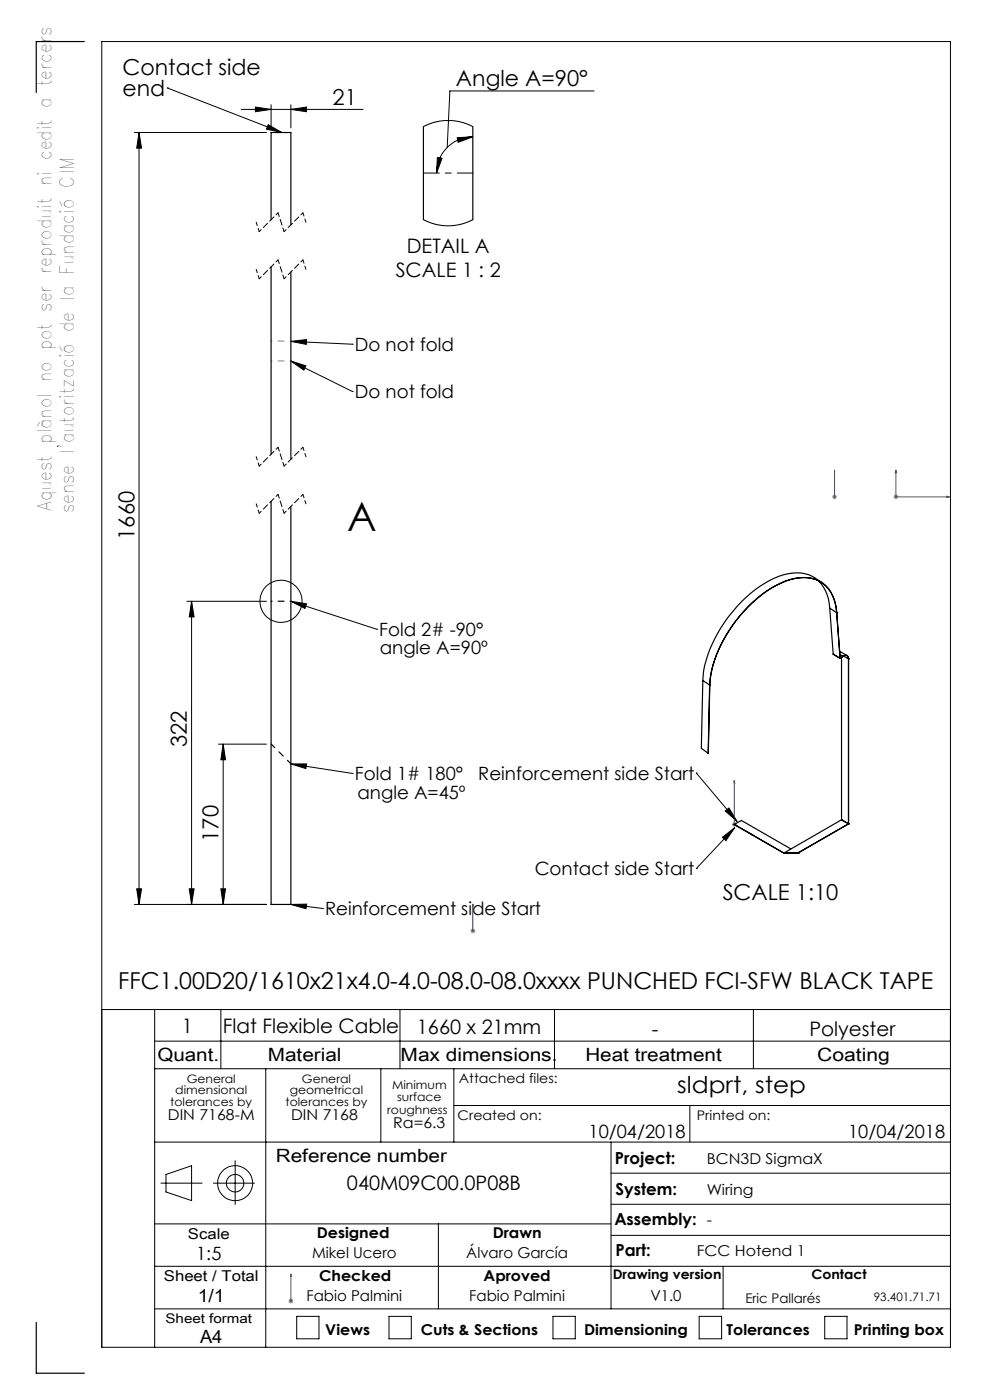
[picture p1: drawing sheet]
<svg xmlns="http://www.w3.org/2000/svg" width="210mm" height="297mm" viewBox="0 0 210 297" stroke-linecap="round" stroke-linejoin="round" font-family="sans-serif">
<g fill="none" stroke="#000" stroke-width=".21">
<path d="M21.6 8.8h180v277h-180zM35.5 18.7h.1M35.5 18.7l24.3 9.4M126 19.3h-30.6l-.5 12M28.5 28.1h28M29.5 28.1v163.8M29.5 28.1l.5 3.3h-1zM51.2 23.2h25.8M54.2 22.7l3.3 .5-3.3 .5zM56.9 26.5l2.9 1.6-3.3-.7zM57.5 22.2v4.9M61.7 23.2l3.3-.5v1z"/>
<path d="M61.7 22.2v4.9M92.8 33.4l1 .2-1.2 3.1zM97 29.2l3.3-.2-3.1 1.2zM100.3 29a7.7 7.7 0 0 0-7.7 7.7M61.7 72.4l3.3-.4v1.1zM61.7 76.6l3.2 1-.4 .9zM61.7 72.4l13 .6M61.7 76.6l13 6.4M74.7 73h.1M74.7 83h.1M39.7 127.6h16.8M40.6 127.6v64.3"/>
<path d="M40.6 127.6l.6 3.3h-1.1zM61.7 127.6l3.3 .5-.3 1zM61.7 127.6l18.2 5.9M79.9 133.5h.1M46.4 157.9h10.1M47.3 157.9v34M47.3 157.9l.5 3.3h-1zM61.7 162.1h3.4l-.2 1zM61.7 162.1l13 2M74.7 164.1h.1M147.7 164h.1M147.7 164l8.7 10.3"/>
<path d="M153.2 177.6l2.7-2-1.9 2.7zM153.8 172l.8-.6 1.8 2.9zM155.9 175.6l-8.2 8.7M28.5 191.9h28M29 188.6h1l-.5 3.3zM40.1 188.6h1.1l-.6 3.3zM46.8 188.6h1l-.5 3.3zM61.7 191.9l3.4-.1-.2 1zM61.7 191.9l6.7 .8M68.4 192.7h.1M147.7 184.3h.1M21.6 214.2h180"/>
<path d="M32.8 214.2v71.6M46.8 214.2v12.5M84.8 214.2v12.5M117.6 214.2v12.5M159.8 214.2v12.5M32.8 220.9h168.8M32.8 226.7h168.8M56.4 226.7v59.1M80.8 226.7v15.6M96.3 226.7v15.6M96.3 234.5h105.3M146.3 234.5v7.8"/>
<path d="M32.8 259.6h96.8M32.8 242.3h168.8M34.1 251h8.8M35.2 249.2l5.4-1.9v7.4l-5.4-1.8zM45.3 251h8.7M49.9 246.2v9.3M93 259.6v18.1M129.6 242.3v35.4M129.6 255.5h72M129.6 248.9h72M32.8 268.6h168.8M62.9 279.3h4.8v4.7h-4.8z"/>
<path d="M82.5 279.3h4.7v4.7h-4.7zM117.3 279.3h4.7v4.7h-4.7zM129.6 262.1h72M148.3 279.3h4.8v4.7h-4.8zM153.4 268.6v9.1M174.9 279.3h4.8v4.7h-4.8zM201.6 277.7h-168.8"/>
<circle cx="59.6" cy="127.6" r="4.5"/>
<circle cx="49.9" cy="251" r="1.87"/>
<circle cx="49.9" cy="251" r="3.7"/>
</g>
<g fill="none" stroke="#00f" stroke-width=".21">
<path d="M177 99.7v.6v-.6M177 99.7v5.7M190 99.7l.2 .6h-.3zM190 99.7v5.7h11.4M177 105.3v.2zM177 105.4h.1M200.8 105.3l.6 .1-.6 .1zM155.8 165.6l.1 .5-.2-.1zM155.8 165.6v9.3l4 2.3M159.4 176.9l.4 .3-.4-.1zM100.3 191.8v.6v-.6M100.3 197.3v.3z"/>
<path d="M100.3 197.5h.1M100.3 191.8v5.7M61.7 270.3v.6v-.6M61.7 275.9v.3zM61.7 276h.1M61.7 270.3v5.7"/>
</g>
<g fill="none" stroke="#808080" stroke-width=".21">
<path d="M176.5 105.4h1M176.7 105.1l.7 .7M177 104.9v1M177.4 105.1l-.7 .7M189.5 105.4h1M189.7 105.1l.7 .7M190 104.9v1M190.4 105.1l-.7 .7M155.3 174.9h1M155.4 174.6l.7 .7M155.8 174.4v1M156.1 174.6l-.7 .7"/>
<path d="M99.8 197.5h1M99.9 197.1l.8 .7M100.3 197v1M100.7 197.1l-.8 .7M61.2 276h1M61.3 275.7l.8 .7M61.7 275.5v1M62.1 275.7l-.8 .7"/>
</g>
<path d="M55 59.1l-.7-2M55 49.1l-.7-2M64.9 57.1l-.6-2M64.9 47.1l-.6-2M55 98.9l-.7-2M64.9 96.9l-.6-2M55 108.9l-.7-2M64.9 106.9l-.6-2" fill="none" stroke="#000" stroke-width=".21" stroke-dasharray="1.3 .6" stroke-dashoffset=".5"/>
<path d="M59 55.1l-4 4M59 45.1l-4 4M64.3 55.1l-4 4M64.3 45.1l-4 4M59 94.9l-4 4M64.3 94.9l-4 4M59 104.9l-4 4M64.3 104.9l-4 4" fill="none" stroke="#000" stroke-width=".21" stroke-dasharray="1.3 .6" stroke-dashoffset=".7"/>
<path d="M60.3 59.1l-1.3-4M60.3 49.1l-1.3-4M60.3 98.9l-1.3-4M60.3 108.9l-1.3-4" fill="none" stroke="#000" stroke-width=".21" stroke-dasharray="1.3 .6" stroke-dashoffset=".4"/>
<path d="M61.7 162l-4.2-4.2" fill="none" stroke="#808080" stroke-width=".21" stroke-dasharray="15.2 1.3 1.3 1.3" stroke-dashoffset="14.2"/>
<path d="M61.7 72.4l-4.2-.1M61.7 76.6h-4.2M61.7 127.5h-4.2" fill="none" stroke="#808080" stroke-width=".21" stroke-dasharray="15.2 1.3 1.3 1.3" stroke-dashoffset="15"/>
<path d="M89.8 36.7h10.5" fill="none" stroke="#000" stroke-width=".21" stroke-dasharray="15.2 1.3 1.3 1.3" stroke-dashoffset="11.9"/>
<path d="M17.9 8.8h-10.2v10.8M7.7 280.5v10.8h10.2" fill="none" stroke="#000" stroke-width=".25"/>
<path d="M57.5 157.8l4.2 4.2" fill="none" stroke="#000" stroke-width=".21" stroke-dasharray="15.2 1.3 1.3 1.3" stroke-dashoffset="14.2"/>
<path d="M61.7 127.5h-4.2" fill="none" stroke="#000" stroke-width=".21" stroke-dasharray="15.2 1.3 1.3 1.3" stroke-dashoffset="15"/>
<g fill="#000">
<path d="M56.9 26.5l2.9 1.6-3.3-.7zM61.7 127.6l3.3 .5-.3 1z"/>
<path d="M97 29.2l3.3-.2-3.1 1.2zM92.8 33.4l1 .2-1.2 3.1z"/>
<path d="M61.7 191.9l3.4-.1-.2 1zM61.7 72.4l3.3-.4v1.1zM61.7 162.1h3.4l-.2 1zM61.7 76.6l3.2 1-.4 .9zM153.2 177.6l2.7-2-1.9 2.7zM153.8 172l.8-.6 1.8 2.9z"/>
</g>
<g fill="#00f">
<path d="M100.3 191.8v.6zM100.3 197.3v.3z"/>
<path d="M61.7 270.3v.6zM61.7 275.9v.3z"/>
<path d="M177 99.7v.6zM177 105.3v.2zM190 99.7l-.1 .6h.3zM200.8 105.3v.2l.6-.1zM159.4 176.9l.4 .3-.4-.1zM155.8 165.6l.1 .5-.2-.1z"/>
</g>
<g fill="#000">
<path d="M61.7 23.2l3.3-.5v1zM54.2 22.7l3.3 .5-3.3 .5z"/>
<path d="M47.3 157.9l.5 3.3h-1zM46.8 188.6h1l-.5 3.3z"/>
<path d="M29 188.6h1l-.5 3.3zM29.5 28.1l.5 3.3h-1z"/>
<path d="M40.1 188.6h1.1l-.6 3.3zM40.6 127.6l.6 3.3h-1.1z"/>
</g>
<g fill="none" stroke="#000" stroke-width=".25">
<path d="M89.8 26.9v19.7M100.3 26.9v19.7M57.5 46.6v-18.5h4.2v19.6M57.5 56.6v39.8M61.7 57.7v39.7M57.5 106.4v85.5h4.2v-84.4M173.6 123.2a8.5 8.5 0 0 1 2.4 5.8M174.3 123.6a8.3 8.3 0 0 0-9-1.4 28.3 28.3 0 0 0-14.7 15.6l-.5 1.1a16.7 16.7 0 0 0-1 5.5M176 129l1.5 1M176 129l.7 9.8M176.7 138.8h.1M176.7 138.8l1.5 .9"/>
<path d="M177.5 130a7.2 7.2 0 0 0-5.2-7.3 11.6 11.6 0 0 0-8.6 2 29.3 29.3 0 0 0-13 18.6l-.2 2M177.5 130a7.5 7.5 0 0 0-4.4-7 10.3 10.3 0 0 0-8.4 1.2 28.9 28.9 0 0 0-13.9 19.1l-.2 2M177.5 130h.1M177.5 130l.7 9.7M178.1 138.2l1.6 .9M178.2 138.8l.6 .4M178.2 139.7h.1M178.2 139.6v.1M178.5 139.5v34.4M178.8 139.2h.1M178.8 139.2a.66 .66 0 0 1 .8-.1 .66 .66 0 0 1 .4 .7M178.8 139.2a.67 .67 0 0 1 .8-.1 .67 .67 0 0 1 .4 .7"/>
<path d="M178.8 139.2l-.6 .5M178.9 139.2l1.1 .6M180 139.8h.1M180 139.8v35M149.1 144.4l1.4 .9M149.1 144.4l-.3 14.3 1.4 1.1M150.2 159.8h.1M150.5 145.3l-.3 14.5M150.6 145.3h-.1M150.6 145.3l-.4 14.5M155.8 174.9h.1M155.8 174.9l1.5-.8 10.4 6"/>
<path d="M155.8 174.9l10.5 6.1M178.5 173.9h.1M178.5 173.9l1.5 .9M178.5 173.9l-12.2 7M180 174.8h.1M180 174.8l-10.7 6.1M166.3 181h.1M166.3 180.9v.1M166.3 180.9h.1M166.3 180.9h3M169.3 180.9h.1M169.3 180.9l-3 .1"/>
</g>
<path d="M89.8 26.9l2-.9 2.4-.4h1.7l1.5 .2 1.3 .3 1.6 .8M89.8 46.6l2.3 .9 2.4 .4h1.6l1.5-.3 2.7-1" fill="none" stroke="#000" stroke-width=".21"/>
<text font-size="8.5" x="73.6" y="112.7">A</text>
<g font-size="4.9">
<text x="25.1" y="209.8">FFC1.00D20/1610x21x4.0-4.0-08.0-08.0xxxx PUNCHED FCI-SFW BLACK TAPE</text>
<text x="143.7" y="231.9">sldprt, step</text>
</g>
<g font-size="4.7">
<text x="26" y="15.9">Contact side</text>
<text x="26" y="20.4">end</text>
<text x="70.6" y="22.2">21</text>
<text x="96.7" y="18.3">Angle A=90°</text>
<text x="28.5" y="114.5" transform="rotate(-90 28.5 114.5)">1660</text>
<text x="39.7" y="158.5" transform="rotate(-90 39.7 158.5)">322</text>
<text x="46.3" y="178.6" transform="rotate(-90 46.3 178.6)">170</text>
<text x="153.3" y="191">SCALE 1:10</text>
</g>
<g font-size="4.2">
<text x="86.3" y="53.6">DETAIL A</text>
<text x="83.9" y="58.8">SCALE 1 : 2</text>
<text x="38.6" y="219.1">1</text>
<text x="47.3" y="219.2">Flat Flexible Cable</text>
<text x="88.4" y="219.5">1660 x 21mm</text>
<text x="138.3" y="219.7">-</text>
<text x="171.7" y="219.7">Polyester</text>
<text x="73.6" y="252.4">040M09C00.0P08B</text>
</g>
<g font-size="4">
<text x="10.9" y="108.4" transform="rotate(-90 10.9 108.4)">Aquest plànol no pot ser reproduit ni cedit a tercers</text>
<text x="15.6" y="108.9" transform="rotate(-90 15.6 108.9)">sense l'autorització de la Fundació CIM</text>
</g>
<g font-size="3.9">
<text x="75.3" y="74.5">Do not fold</text>
<text x="75.3" y="84.5">Do not fold</text>
<text x="80.4" y="134.9">Fold 2# -90°</text>
<text x="80.5" y="138.8">angle A=90º</text>
<text x="75.3" y="165.5">Fold 1# 180°</text>
<text x="101.5" y="165.4">Reinforcement side Start</text>
<text x="75.8" y="169.4">angle A=45º</text>
<text x="113.4" y="185.7">Contact side Start</text>
<text x="69" y="194.2">Reinforcement side Start</text>
<text x="33.4" y="225.1">Quant.</text>
<text x="56.8" y="225.1">Material</text>
<text x="85" y="225.1">Max dimensions.</text>
<text x="124.2" y="225.1">Heat treatment</text>
<text x="173.4" y="225.1">Coating</text>
<text x="124.8" y="241.3">10/04/2018</text>
<text x="179.9" y="241.3">10/04/2018</text>
<text x="58.5" y="246.6">Reference number</text>
<text x="41.6" y="267.3">1:5</text>
<text x="41.9" y="276.1">1/1</text>
<text x="42.4" y="284.9">A4</text>
</g>
<g font-size="3.5">
<text x="130.5" y="246.9">Project:</text>
<text x="130.6" y="253.5">System:</text>
<text x="130.3" y="259.8">Assembly: -</text>
<text x="130.6" y="266.4">Part:</text>
</g>
<g font-size="3.2">
<text x="35.6" y="237.6">DIN 7168-M</text>
<text x="61.7" y="237.6">DIN 7168</text>
<text x="83.4" y="239.3">Ra=6.3</text>
<text x="149.9" y="246.9">BCN3D SigmaX</text>
<text x="149.9" y="253.5">Wiring</text>
<text x="39.9" y="262.9">Scale</text>
<text x="67.2" y="262.5">Designed</text>
<text x="104.5" y="262.5">Drawn</text>
<text x="66.2" y="266.9">Mikel Ucero</text>
<text x="98.9" y="266.9">Álvaro García</text>
<text x="147.8" y="266.4">FCC Hotend 1</text>
<text x="34.8" y="271.7">Sheet / Total</text>
<text x="67.7" y="271.7">Checked</text>
<text x="102.6" y="271.7">Aproved</text>
<text x="65" y="276.1">Fabio Palmini</text>
<text x="99.5" y="276.1">Fabio Palmini</text>
<text x="138" y="276.1">V1.0</text>
<text x="69" y="283.1">Views</text>
<text x="89.3" y="283.1">Cuts &amp; Sections</text>
<text x="123.9" y="283.1">Dimensioning</text>
<text x="154.1" y="283.2">Tolerances</text>
<text x="181.1" y="283.2">Printing box</text>
</g>
<g font-size="2.8">
<text x="97.3" y="229.7">Attached files:</text>
<text x="97.1" y="237.7">Created on:</text>
<text x="147.8" y="237.7">Printed on:</text>
<text x="130" y="271.4">Drawing version</text>
<text x="172.1" y="271.4">Contact</text>
<text x="35.1" y="280.7">Sheet format</text>
<text x="158.1" y="276.4">Eric Pallarés</text>
</g>
<g font-size="2.5">
<text x="37.2" y="232.1">dimensional</text>
<text x="39.6" y="229.7">General</text>
<text x="61.5" y="232.1">geometrical</text>
<text x="64" y="229.7">General</text>
<text x="83.2" y="231">Minimum</text>
<text x="84.2" y="233.5">surface</text>
<text x="36.1" y="234.6">tolerances by</text>
<text x="60.6" y="234.6">tolerances by</text>
<text x="82.1" y="236.2">roughness</text>
<text x="185.4" y="276.1">93.401.71.71</text>
</g>
</svg>
